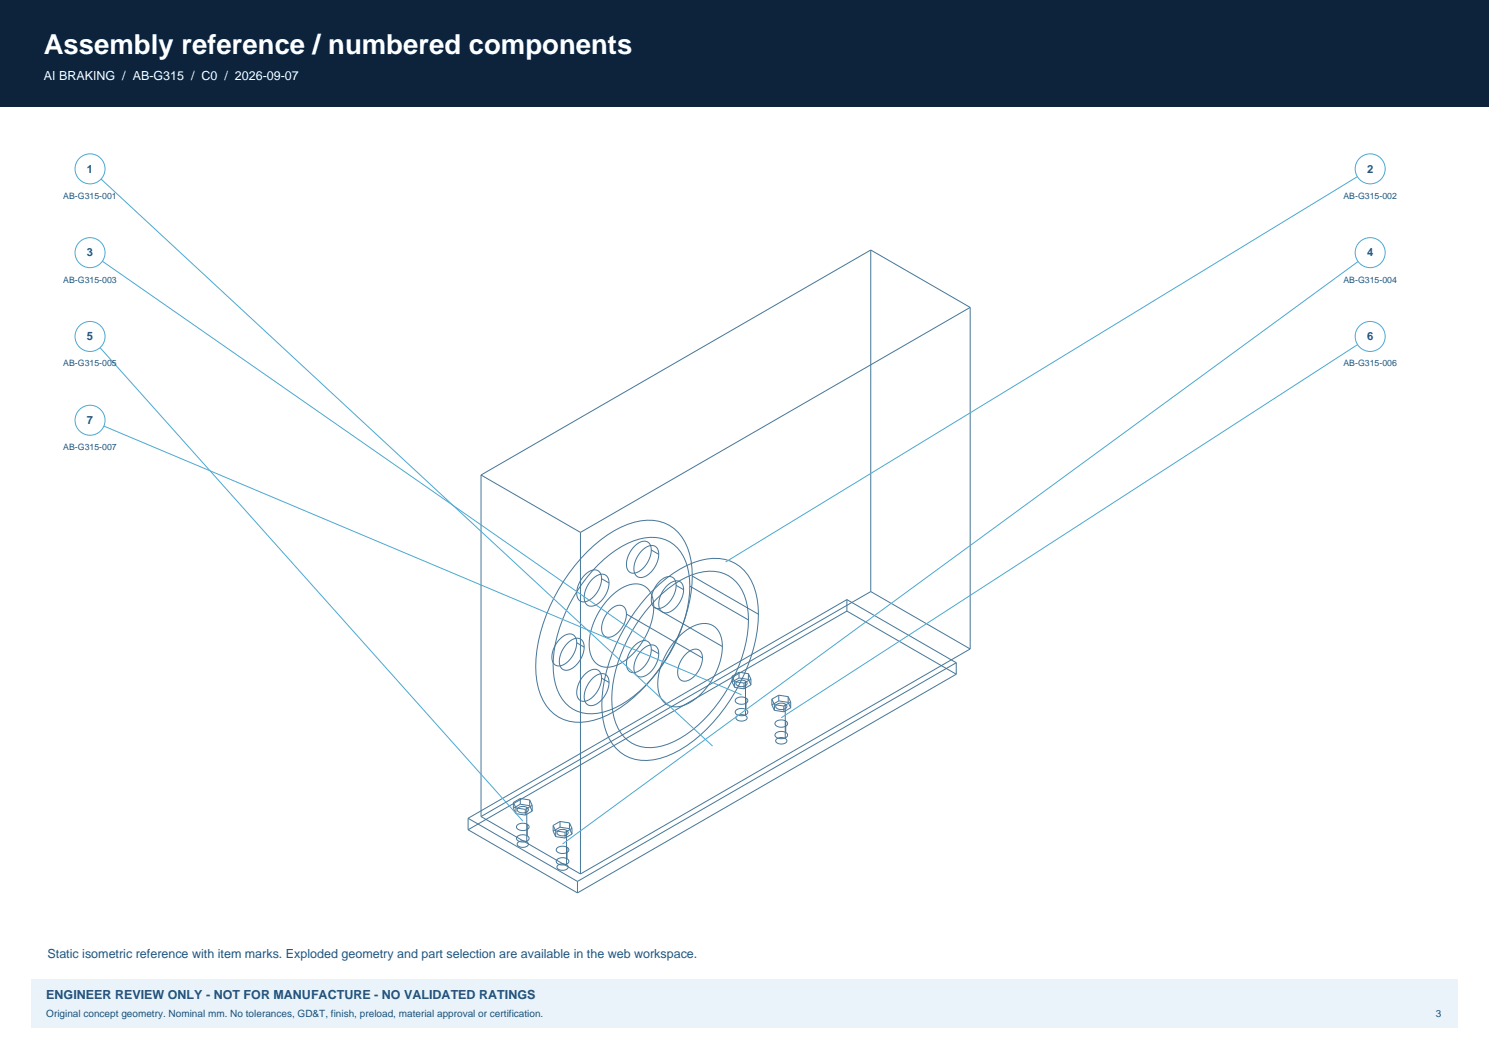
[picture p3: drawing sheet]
<svg xmlns="http://www.w3.org/2000/svg" width="420mm" height="297mm" viewBox="0 0 420 297" stroke-linecap="round" stroke-linejoin="round" font-family="sans-serif">
<path d="M0 0h420v30h-420z" fill-rule="evenodd" fill="#0d233b"/>
<path d="M8.8 276.2h402.4v13.7h-402.4z" fill-rule="evenodd" fill="#eaf3fa"/>
<g fill="none" stroke="#457798" stroke-width=".28">
<path d="M245.6 70.5l28.1 16.2M245.6 70.5v96.4M245.6 70.5l-109.9 63.5M273.7 86.7v96.3M273.7 86.7l-110 63.5M135.7 134l28 16.2M135.7 134v96.3M163.7 150.2v96.3M165.6 155.6a29 29 0 0 1 15.1-8.7 11.4 11.4 0 0 1 13.2 7.6 29 29 0 0 1 0 17.5 49.3 49.3 0 0 1-20.7 28.7 16.6 16.6 0 0 1-14.2 2.3 13 13 0 0 1-7.6-10.8 39.9 39.9 0 0 1 4.9-23.6 51.9 51.9 0 0 1 9.3-13zM168.7 159.3a24.2 24.2 0 0 1 14.7-7.7 10.1 10.1 0 0 1 10.5 8.3 31.7 31.7 0 0 1-2.8 20.2 40 40 0 0 1-17.5 19.5 12.3 12.3 0 0 1-13.1-.3 14.5 14.5 0 0 1-4.5-11.7 43 43 0 0 1 12.7-28.3zM179 154a2.94 2.94 0 0 1 4.1-.8 5.5 5.5 0 0 1-1.1 6.5l-.6 .6a2.94 2.94 0 0 1-4.1 .8 5.5 5.5 0 0 1 1.1-6.4zM181.1 155.3a2.94 2.94 0 0 1 4.1-.9 5.5 5.5 0 0 1-1.1 6.5l-.6 .6a2.94 2.94 0 0 1-4.1 .9 5.5 5.5 0 0 1 1.2-6.5z"/>
<path d="M183.7 155.1l2.1 1.2M165 162.1a2.94 2.94 0 0 1 4.1-.8 5.5 5.5 0 0 1-1.2 6.4l-.5 .7a2.94 2.94 0 0 1-4.1 .8 5.5 5.5 0 0 1 1.1-6.4zM167.1 163.4a2.94 2.94 0 0 1 4.1-.9 5.5 5.5 0 0 1-1.2 6.5l-.5 .6a2.94 2.94 0 0 1-4.1 .8 5.5 5.5 0 0 1 1.1-6.4zM169.7 163.2l2.1 1.2M172 172.1a2.94 2.94 0 0 1 4.1-.9 5.5 5.5 0 0 1-1.2 6.5l-.5 .6a2.94 2.94 0 0 1-4.1 .9 5.5 5.5 0 0 1 1.1-6.5zM172.2 168.3a9.9 9.9 0 0 1 8.3-3.5 5.5 5.5 0 0 1 3.9 5.5 19.4 19.4 0 0 1-10.7 17.4 5.1 5.1 0 0 1-7.4-4.3 19.2 19.2 0 0 1 5.9-15.1zM176.7 173.2l21.5 12.4M184.3 166.4a29 29 0 0 1 15.1-8.7 11.4 11.4 0 0 1 13.2 7.6 29 29 0 0 1 0 17.4 49.3 49.3 0 0 1-20.8 28.8 16.6 16.6 0 0 1-14.2 2.2 13 13 0 0 1-7.5-10.7 39.9 39.9 0 0 1 4.8-23.6 51.9 51.9 0 0 1 9.4-13zM184.4 171.2l19.4 11.1M185.2 168.9a24.2 24.2 0 0 1 14.8-7.8 10.1 10.1 0 0 1 10.5 8.4 31.7 31.7 0 0 1-2.9 20.1 40 40 0 0 1-17.4 19.5 12.3 12.3 0 0 1-13.1-.3 14.5 14.5 0 0 1-4.5-11.7 43 43 0 0 1 12.6-28.2zM186 164a2.94 2.94 0 0 1 4.1-.8 5.5 5.5 0 0 1-1.1 6.4l-.6 .6a2.94 2.94 0 0 1-4.1 .9 5.5 5.5 0 0 1 1.2-6.5zM188.1 165.2a2.94 2.94 0 0 1 4.1-.8 5.5 5.5 0 0 1-1.1 6.4l-.6 .7a2.94 2.94 0 0 1-4.1 .8 5.5 5.5 0 0 1 1.2-6.4z"/>
<path d="M190.7 165.1l2.1 1.2M191.5 179.5a9.9 9.9 0 0 1 8.4-3.5 5.5 5.5 0 0 1 3.8 5.5 19.4 19.4 0 0 1-10.6 17.4 5.1 5.1 0 0 1-7.4-4.3 19.2 19.2 0 0 1 5.8-15.1zM194.6 165.3l16.5 9.6M195.3 162.5l18.6 10.7M238.9 169.1l-106.9 61.7M238.9 169.1l30.8 17.8M238.9 172.4l-106.9 61.6M238.9 169.1v3.3M238.9 172.4l30.8 17.8M245.6 166.9l28.1 16.1M245.6 166.9l-109.9 63.4M158 180.2a2.94 2.94 0 0 1 4-.9 5.5 5.5 0 0 1-1.1 6.5l-.5 .6a2.94 2.94 0 0 1-4.1 .9 5.5 5.5 0 0 1 1.1-6.5z"/>
<path d="M160.1 181.4a2.94 2.94 0 0 1 4-.8 5.5 5.5 0 0 1-1.1 6.4l-.5 .6a2.94 2.94 0 0 1-4.1 .9 5.5 5.5 0 0 1 1.1-6.5zM162.7 181.3l2.1 1.2M165 190.2a2.94 2.94 0 0 1 4.1-.9 5.5 5.5 0 0 1-1.2 6.5l-.5 .6a2.94 2.94 0 0 1-4.1 .9 5.5 5.5 0 0 1 1.1-6.5zM167.1 191.4a2.94 2.94 0 0 1 4.1-.9 5.5 5.5 0 0 1-1.2 6.5l-.5 .6a2.94 2.94 0 0 1-4.1 .9 5.5 5.5 0 0 1 1.1-6.5zM169.7 191.3l2.1 1.2M179 182.1a2.94 2.94 0 0 1 4.1-.9 5.5 5.5 0 0 1-1.1 6.5l-.6 .6a2.94 2.94 0 0 1-4.1 .9 5.5 5.5 0 0 1 1.1-6.5zM181.1 183.3a2.94 2.94 0 0 1 4.1-.9 5.5 5.5 0 0 1-1.1 6.5l-.6 .6a2.94 2.94 0 0 1-4.1 .9 5.5 5.5 0 0 1 1.2-6.5zM183.7 183.2l2.1 1.2M193.4 184.5a2.94 2.94 0 0 1 4.1-.9 5.5 5.5 0 0 1-1.1 6.5l-.6 .6a2.94 2.94 0 0 1-4 .9 5.5 5.5 0 0 1 1.1-6.5zM206.5 190.7v1.6M206.5 192.3l.7 1.6M206.5 190.7l.7 1.6"/>
<path d="M207.2 193.9l2.7 .4M207.2 192.3l2.7 .4M207.2 192.3v1.6M207.6 197.1a2.19 2.19 0 0 1 3.3 .5 2.06 2.06 0 0 1-3.5 0zM207.8 192.3a1.88 1.88 0 0 1 2.9 .5 1.87 1.87 0 0 1-3.1 0zM208.4 189.6v1.6M208.4 191.2l2.7 .4M208.4 189.6l2.7 .4M208.4 191.2l-1.9 1.1M208.4 189.6l-1.9 1.1M209.9 192.7v1.6M210.3 192.1v9.7"/>
<path d="M210.4 196.9v3.2M211.1 190v1.6M211.1 191.6l.7 1.6M211.1 190l.7 1.5M211.8 191.5v1.7M211.8 193.2l-1.9 1.1M211.8 191.5l-1.9 1.2M217.7 197.2v1.6M217.7 198.8l.7 1.6M217.7 197.2l.7 1.5M218.4 198.7l2.7 .4M218.4 198.7v1.7"/>
<path d="M219 198.8a1.88 1.88 0 0 1 3 .5 1.87 1.87 0 0 1-3.2-.1zM219.7 196.1v1.6M219.7 197.7l2.6 .4M219.7 196.1l2.6 .4M219.7 197.7l-2 1.1M219.7 196.1l-2 1.1M221.1 199.1v1.7M221.5 198.6v9.7M222.3 196.5v1.6M222.3 198.1l.7 1.5M222.3 196.5l.7 1.5M223 198v1.6"/>
<path d="M223 199.6l-1.9 1.2M223 198l-1.9 1.1M269.7 190.2l-106.8 61.6M269.7 186.9v3.3M269.7 186.9l-106.8 61.7M273.7 183l-110 63.5M207.6 200.3a2.19 2.19 0 0 1 3.3 .5 2.06 2.06 0 0 1-3.5 0zM207.8 202a1.88 1.88 0 0 1 2.9 .5 1.87 1.87 0 0 1-3.1 0zM218.4 200.4l2.7 .4M218.8 203.6a2.19 2.19 0 0 1 3.4 .5 2.06 2.06 0 0 1-3.6 0zM218.8 206.8a2.19 2.19 0 0 1 3.4 .5 2.06 2.06 0 0 1-3.6 0zM219 208.5a1.88 1.88 0 0 1 3 .5 1.87 1.87 0 0 1-3.2-.1z"/>
<path d="M221.6 203.4v3.2M132 230.8l30.9 17.8M132 230.8v3.2M132 234l30.9 17.8M135.7 230.3l28 16.2M144.8 226.3v1.7M144.8 228l.7 1.5M144.8 226.3l.7 1.6M145.5 229.5l2.7 .4M145.5 227.9l2.7 .4M145.5 227.9v1.6M145.9 232.7a2.19 2.19 0 0 1 3.3 .5 2.06 2.06 0 0 1-3.5 0z"/>
<path d="M145.9 235.9a2.19 2.19 0 0 1 3.3 .6 2.06 2.06 0 0 1-3.5 0zM146.1 227.9a1.88 1.88 0 0 1 2.9 .5 1.87 1.87 0 0 1-3.1 0zM146.1 237.6a1.88 1.88 0 0 1 2.9 .6 1.87 1.87 0 0 1-3.1-.1zM146.8 225.2v1.6M146.8 226.8l2.6 .4M146.8 225.2l2.6 .4M146.8 226.8l-2 1.2M146.8 225.2l-2 1.1M148.2 228.3v1.6M148.6 227.7v9.7M148.7 232.5v3.2M149.4 225.6v1.6"/>
<path d="M149.4 227.2l.7 1.6M149.4 225.6l.7 1.6M150.1 227.2v1.6M150.1 228.8l-1.9 1.1M150.1 227.2l-1.9 1.1M156 232.8v1.6M156 234.4l.7 1.6M156 232.8l.7 1.5M156.7 236l2.7 .4M156.7 234.3l2.7 .5M156.7 234.3v1.7M157.1 239.2a2.19 2.19 0 0 1 3.4 .5 2.06 2.06 0 0 1-3.6 0z"/>
<path d="M157.3 234.4a1.88 1.88 0 0 1 3 .5 1.87 1.87 0 0 1-3.2-.1zM158 231.7v1.6M158 233.3l2.6 .4M158 231.7l2.6 .4M158 233.3l-2 1.1M158 231.7l-2 1.1M159.4 234.8v1.6M159.8 234.2v9.7M159.9 239v3.2M160.6 232.1v1.6M160.6 233.7l.7 1.6M160.6 232.1l.7 1.5"/>
<path d="M161.3 233.6v1.7M161.3 235.3l-1.9 1.1M161.3 233.6l-1.9 1.2M157.1 242.4a2.19 2.19 0 0 1 3.4 .5 2.06 2.06 0 0 1-3.6 0zM157.3 244.1a1.88 1.88 0 0 1 3 .5 1.87 1.87 0 0 1-3.2 0zM162.9 248.6v3.2"/>
</g>
<path d="M25.4 47.6l175.6 162.8" fill="none" stroke="#4da8d0" stroke-width=".28"/>
<circle cx="25.4" cy="47.6" r="4.2" fill="#fff" stroke="#4da8d0" stroke-width=".28"/>
<path d="M386.5 47.6l-181.8 110.9" fill="none" stroke="#4da8d0" stroke-width=".28"/>
<circle cx="386.5" cy="47.6" r="4.2" fill="#fff" stroke="#4da8d0" stroke-width=".28"/>
<path d="M25.4 71.3l156.7 109.1" fill="none" stroke="#4da8d0" stroke-width=".28"/>
<circle cx="25.4" cy="71.3" r="4.2" fill="#fff" stroke="#4da8d0" stroke-width=".28"/>
<path d="M386.5 71.3l-227.8 166.7" fill="none" stroke="#4da8d0" stroke-width=".28"/>
<circle cx="386.5" cy="71.3" r="4.2" fill="#fff" stroke="#4da8d0" stroke-width=".28"/>
<path d="M25.4 94.9l122.1 136.7" fill="none" stroke="#4da8d0" stroke-width=".28"/>
<circle cx="25.4" cy="94.9" r="4.2" fill="#fff" stroke="#4da8d0" stroke-width=".28"/>
<path d="M386.5 94.9l-166.1 107.5" fill="none" stroke="#4da8d0" stroke-width=".28"/>
<circle cx="386.5" cy="94.9" r="4.2" fill="#fff" stroke="#4da8d0" stroke-width=".28"/>
<path d="M25.4 118.5l183.8 77.5" fill="none" stroke="#4da8d0" stroke-width=".28"/>
<circle cx="25.4" cy="118.5" r="4.2" fill="#fff" stroke="#4da8d0" stroke-width=".28"/>
<text font-size="7.8" fill="#fff" x="12.3" y="15.2">Assembly reference / numbered components</text>
<text font-size="3.5" fill="#fff" x="12.3" y="22.6">AI BRAKING / AB-G315 / C0 / 2026-09-07</text>
<text font-size="3.5" fill="#20577d" x="13.4" y="270.2">Static isometric reference with item marks. Exploded geometry and part selection are available in the web workspace.</text>
<text font-size="3.5" fill="#1b4e80" x="13.1" y="281.8">ENGINEER REVIEW ONLY - NOT FOR MANUFACTURE - NO VALIDATED RATINGS</text>
<g font-size="3.2" fill="#20577d">
<text x="24.5" y="48.7">1</text>
<text x="385.6" y="48.7">2</text>
<text x="24.5" y="72.3">3</text>
<text x="385.6" y="72.3">4</text>
<text x="24.5" y="96">5</text>
<text x="385.6" y="96">6</text>
<text x="24.5" y="119.6">7</text>
</g>
<g font-size="2.8" fill="#1b4e80">
<text x="13.1" y="286.8">Original concept geometry. Nominal mm. No tolerances, GD&amp;T, finish, preload, material approval or certification.</text>
<text x="405" y="286.8">3</text>
</g>
<g font-size="2.5" fill="#20577d">
<text x="17.9" y="56.1">AB-G315-001</text>
<text x="378.9" y="56.1">AB-G315-002</text>
<text x="17.9" y="79.7">AB-G315-003</text>
<text x="378.9" y="79.7">AB-G315-004</text>
<text x="17.9" y="103.4">AB-G315-005</text>
<text x="378.9" y="103.4">AB-G315-006</text>
<text x="17.9" y="127">AB-G315-007</text>
</g>
</svg>
